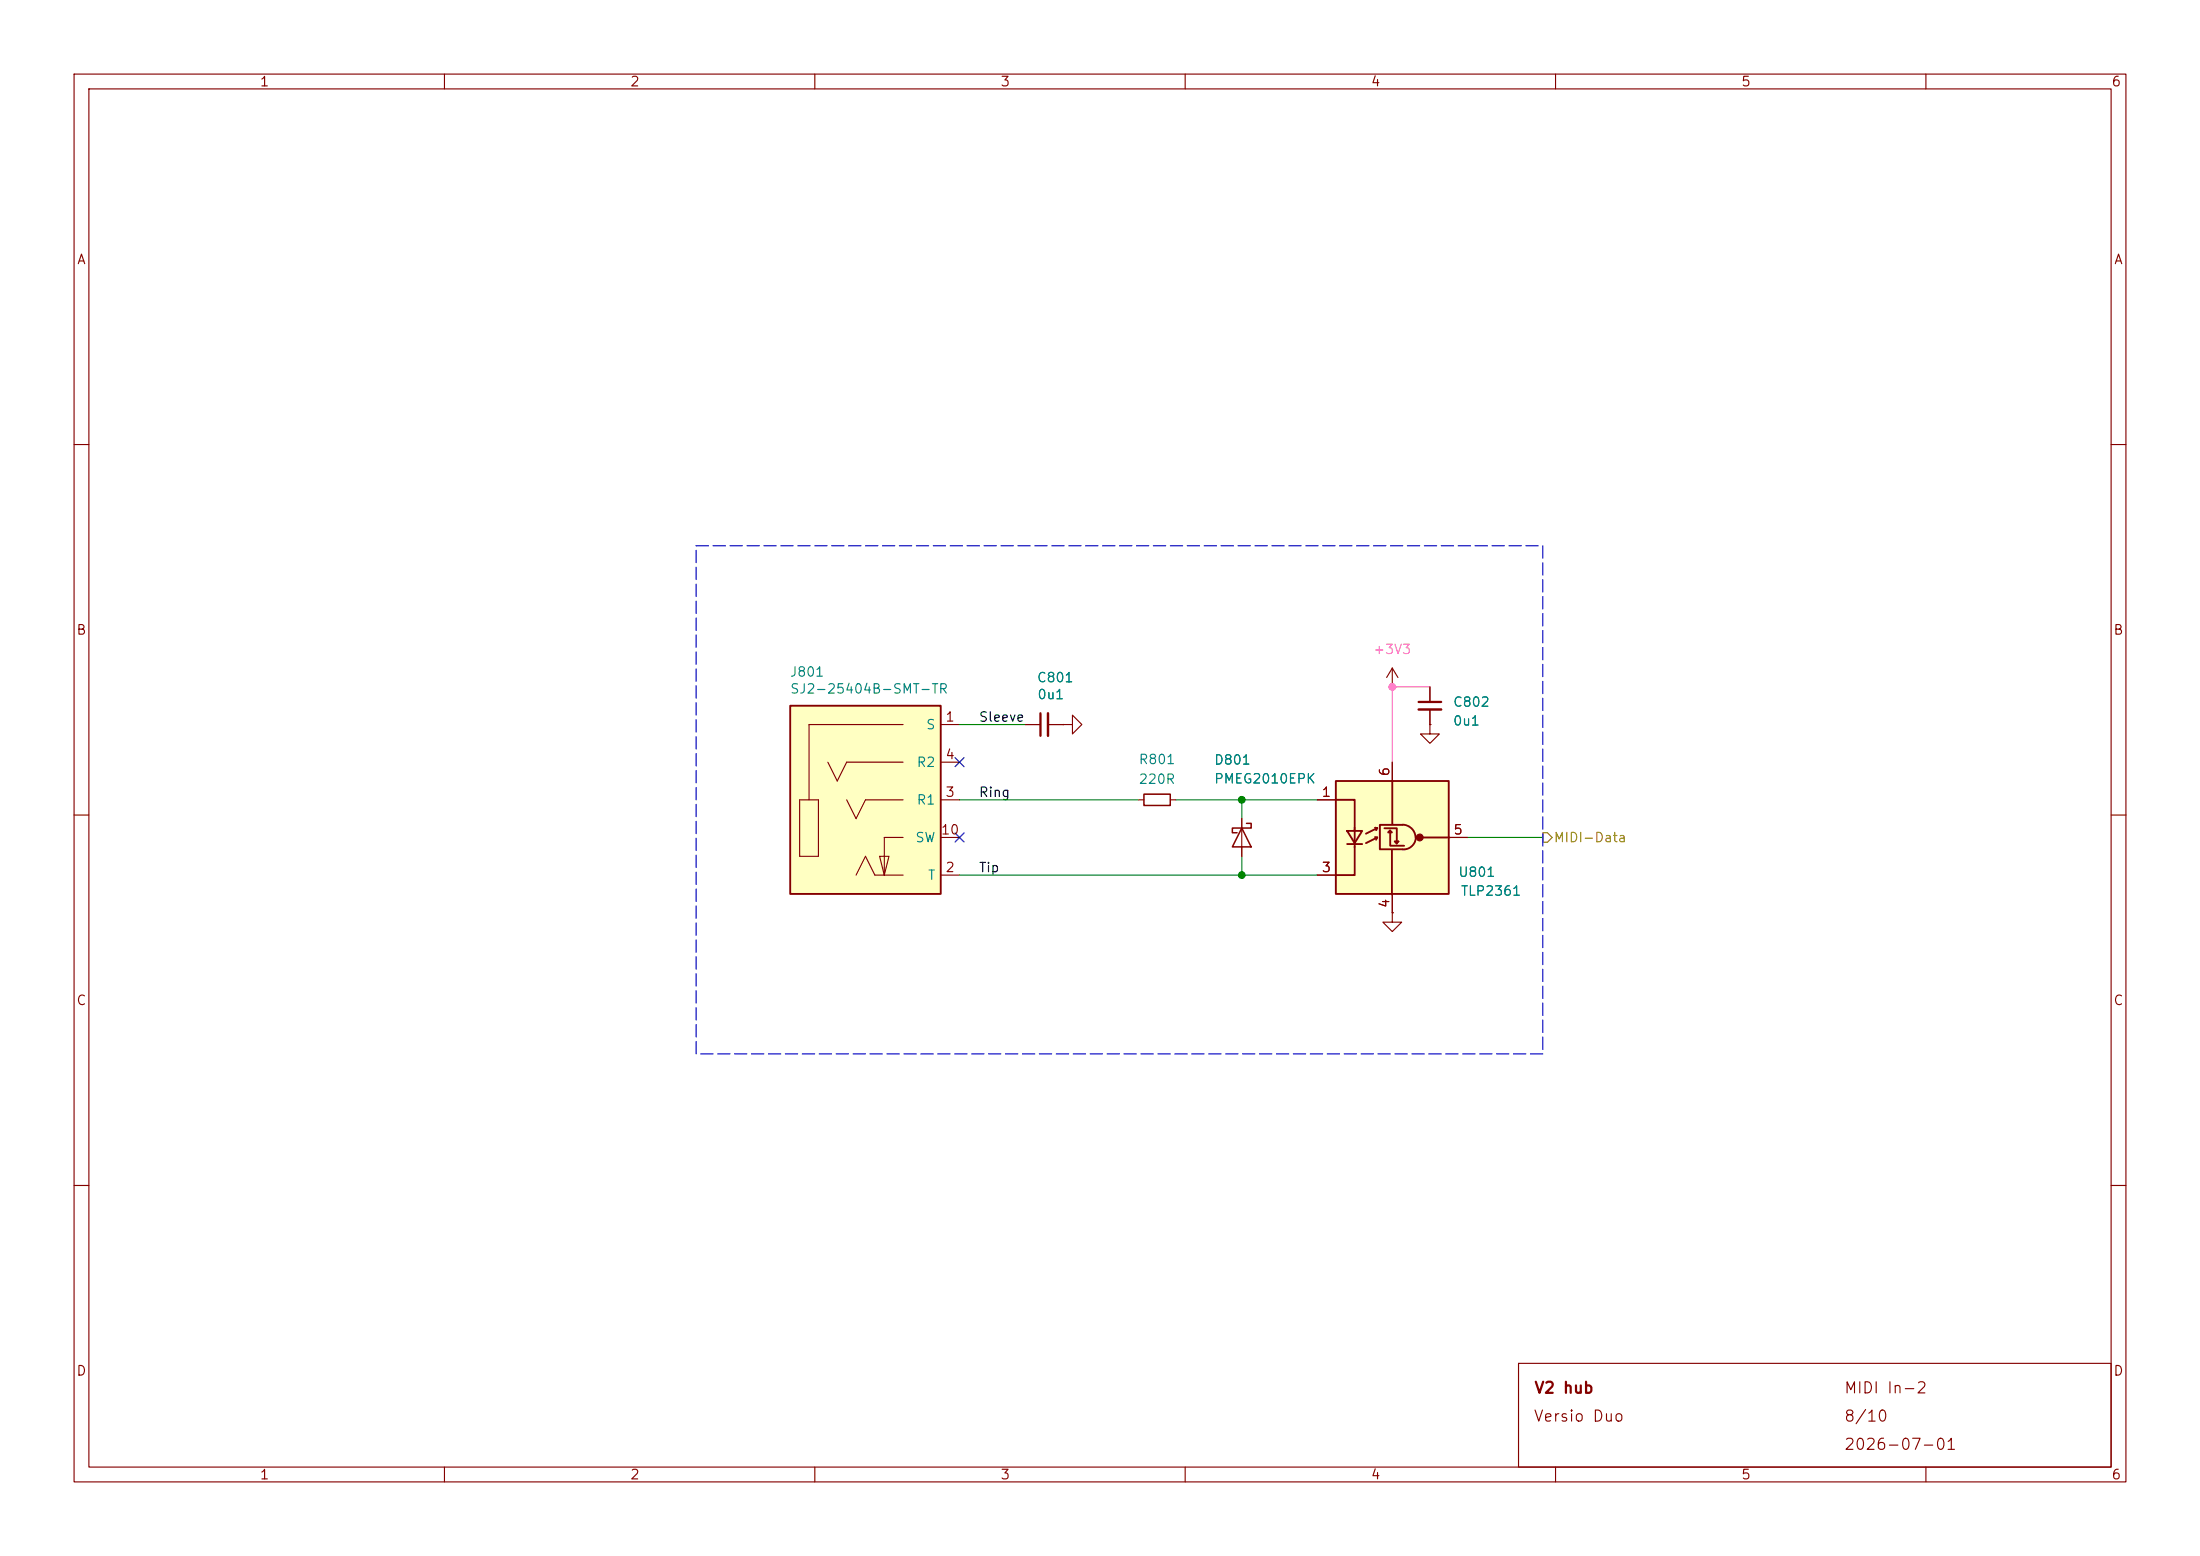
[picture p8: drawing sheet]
<svg xmlns="http://www.w3.org/2000/svg" width="297mm" height="210mm" viewBox="0 0 297 210" stroke-linecap="round" stroke-linejoin="round" font-family="sans-serif">
<g fill="none" stroke="#840000" stroke-width=".15">
<path d="M10 10h277v190h-277zM12 12h273v186h-273zM60 10v2M110 10v2M160 10v2M210 10v2M260 10v2M10 60h2M285 60h2M10 110h2M285 110h2M10 160h2"/>
<path d="M285 160h2M60 198v2M110 198v2M160 198v2M205 184h80v14h-80zM210 198v2M260 198v2"/>
</g>
<path d="M180.3 105.4h15.3v15.3h-15.3z" fill="#ffffc2"/>
<g fill="none" stroke="#840000" stroke-width=".25">
<path d="M180.3 105.4h15.3v15.3h-15.3zM180.3 108h2.6v5.8M181.9 112.1h2l-1 1.7zM181.9 113.9h2M182.9 113.9v4.2h-2.6M185.6 111.7l.3 .1M185.6 113h.3M185.9 111.8l-1.5 .7M185.9 113l-1.5 .8M185.9 111.8l-.1 .3M185.9 113l-.1 .3M186.9 111.8h1.7v2"/>
<path d="M187.4 112.3l.3-.2 .2 .2zM187.7 112.4v1.7h1.9M187.9 114.8v5.9M188 105.4v5.8M188.5 113.8l-.2-.2h.5l-.3 .2M189.3 111.3a1.8 1.8 0 0 1 1.8 1.8M189.3 111.3h-3v3.3h3M191.1 113.1a1.66 1.66 0 0 1-1.7 1.5M192 113h3.7"/>
</g>
<circle cx="191.7" cy="113" r=".46" fill="#840000" stroke="#840000" stroke-width=".15"/>
<g fill="none" stroke="#840000" stroke-width=".15">
<path d="M188 92.7h.1M188 90.2v2.5M188 90.2l-.8 1.2M188 90.2l.7 1.2M193 97.8v1.3h1.3l-1.3 1.2-1.2-1.2h1.2M193 97.8h.1M193 92.7v2M193 95.8v2M153.7 108h.7M158 108h.7M167.6 110.5v5.1M177.8 108h2.5"/>
<path d="M177.8 118.1h2.5M188 102.9v2.5M195.6 113h2.5M188 123.2v1.3h1.2l-1.2 1.2-1.3-1.2h1.3M188 123.2h.1M188 120.7v2.5"/>
</g>
<path d="M154.4 107.2h3.6v1.5h-3.6zM167.6 111.8l1.3 2.5h-2.5zM168.3 111.1h.6v.7h-2.5v.6h.6" fill="none" stroke="#840000" stroke-width=".2"/>
<path d="M191.5 94.7h3.1" fill="none" stroke="#840000" stroke-width=".3"/>
<path d="M191.5 95.8h3.1" fill="none" stroke="#840000" stroke-width=".33"/>
<g fill="#ffffc2">
<path d="M106.7 95.3h20.3v25.4h-20.3z"/>
<path d="M118.7 115.6h1.3l-.6 2.5z"/>
</g>
<path d="M106.7 95.3h20.3v25.4h-20.3z" fill="none" stroke="#840000" stroke-width=".25"/>
<g fill="none" stroke="#840000" stroke-width=".15">
<path d="M121.9 97.8h-12.7v10.2M127 97.8h2.5M138.4 97.8h2.1M141.5 97.8h2M143.5 97.8h1.3v-1.3l1.2 1.3-1.2 1.3v-1.3M143.5 97.8h.1M193 97.8h.1M193 92.7v2M193 95.8v2M107.9 108h2.6v7.6h-2.6zM111.8 102.9l1.2 2.5 1.3-2.5h7.6M114.3 108l1.3 2.5 1.2-2.5h5.1"/>
<path d="M115.6 118.1l1.2-2.5 1.3 2.5h3.8M118.7 115.6h1.3l-.6 2.5zM121.9 113h-2.5v5.1M127 108h2.5M127 118.1h2.5M127 102.9h2.5M127 113h2.5M167.6 110.5v1.3M167.6 114.3v1.3M177.8 108h2.5M177.8 118.1h2.5M188 102.9v2.5"/>
<path d="M195.6 113h2.5M188 123.2h.1M188 120.7v2.5"/>
</g>
<path d="M140.5 96.3v3" fill="none" stroke="#840000" stroke-width=".3"/>
<path d="M141.5 96.3v3" fill="none" stroke="#840000" stroke-width=".33"/>
<path d="M208.3 112.4h.6l.6 .6-.6 .7h-.6z" fill="none" stroke="#848400" stroke-width=".15"/>
<path d="M129.5 97.8h8.9M129.5 108h24.2M129.5 118.1h48.3M158.7 108h19.1M167.6 108v2.5M167.6 115.6v2.5M198.1 113h10.2" fill="none" stroke="#008400" stroke-width=".15"/>
<path d="M193 92.7h-5v10.2" fill="none" stroke="#ff5cbb" stroke-width=".15"/>
<path d="M128.9 102.3l1.2 1.2M128.9 112.4l1.2 1.2M130.1 102.3l-1.2 1.2M130.1 112.4l-1.2 1.2" fill="none" stroke="#000084" stroke-width=".15"/>
<path d="M94 73.7h114.3v68.5h-114.3z" fill="none" stroke="#0000c2" stroke-width=".15" stroke-dasharray="1.7 .6"/>
<g fill="#008400" stroke="#008400" stroke-width=".14">
<circle cx="167.6" cy="108" r=".46"/>
<circle cx="167.6" cy="118.1" r=".46"/>
</g>
<circle cx="188" cy="92.7" r=".46" fill="#ff5cbb" stroke="#ff5cbb" stroke-width=".14"/>
<g font-size="1.5" fill="#840000">
<text x="207" y="188.4">V2 hub</text>
<text x="248.9" y="188.4">MIDI In-2</text>
<text x="206.9" y="192.3">Versio Duo</text>
<text x="248.9" y="196.1">2026-07-01</text>
<text x="248.9" y="192.3">8/10</text>
</g>
<g font-size="1.3" fill="#840000">
<text x="35" y="12">1</text>
<text x="85" y="12">2</text>
<text x="135" y="12">3</text>
<text x="185" y="12">4</text>
<text x="235" y="12">5</text>
<text x="285" y="12">6</text>
<text x="10.3" y="36">A</text>
<text x="285.3" y="36">A</text>
<text x="10.2" y="86">B</text>
<text x="285.2" y="86">B</text>
<text x="127.5" y="97.7">1</text>
<text x="127.5" y="107.9">3</text>
<text x="127.5" y="102.8">4</text>
<text x="178.3" y="107.9">1</text>
<text x="187.9" y="104.9" transform="rotate(-90 187.9 104.9)">6</text>
<text x="126.9" y="112.9">10</text>
<text x="196.1" y="112.9">5</text>
<text x="127.5" y="118">2</text>
<text x="178.3" y="118">3</text>
<text x="187.9" y="122.7" transform="rotate(-90 187.9 122.7)">4</text>
<text x="10.2" y="136">C</text>
<text x="285.2" y="136">C</text>
<text x="10.2" y="186">D</text>
<text x="285.2" y="186">D</text>
<text x="35" y="200">1</text>
<text x="85" y="200">2</text>
<text x="135" y="200">3</text>
<text x="185" y="200">4</text>
<text x="235" y="200">5</text>
<text x="285" y="200">6</text>
</g>
<text font-size="1.3" fill="#ff5cbb" x="185.3" y="88.6">+3V3</text>
<g font-size="1.3" fill="#008484">
<text x="106.5" y="91.6">J801</text>
<text x="106.6" y="93.9">SJ2-25404B-SMT-TR</text>
<text x="139.9" y="92.4">C801</text>
<text x="140" y="94.7">0u1</text>
<text x="196.1" y="95.7">C802</text>
<text x="124.9" y="98.8">S</text>
<text x="196.1" y="98.2">0u1</text>
<text x="123.7" y="103.8">R2</text>
<text x="153.6" y="103.5">R801</text>
<text x="153.6" y="106.1">220R</text>
<text x="163.8" y="103.5">D801</text>
<text x="163.8" y="106.1">PMEG2010EPK</text>
<text x="123.5" y="114">SW</text>
<text x="123.7" y="108.9">R1</text>
<text x="125.2" y="119.1">T</text>
<text x="196.8" y="118.7">U801</text>
<text x="197.1" y="121.2">TLP2361</text>
</g>
<g font-size="1.3">
<text x="132.1" y="97.7">Sleeve</text>
<text x="132.1" y="107.9">Ring</text>
<text x="132.1" y="118">Tip</text>
</g>
<text font-size="1.3" fill="#848400" x="209.7" y="114">MIDI-Data</text>
</svg>
